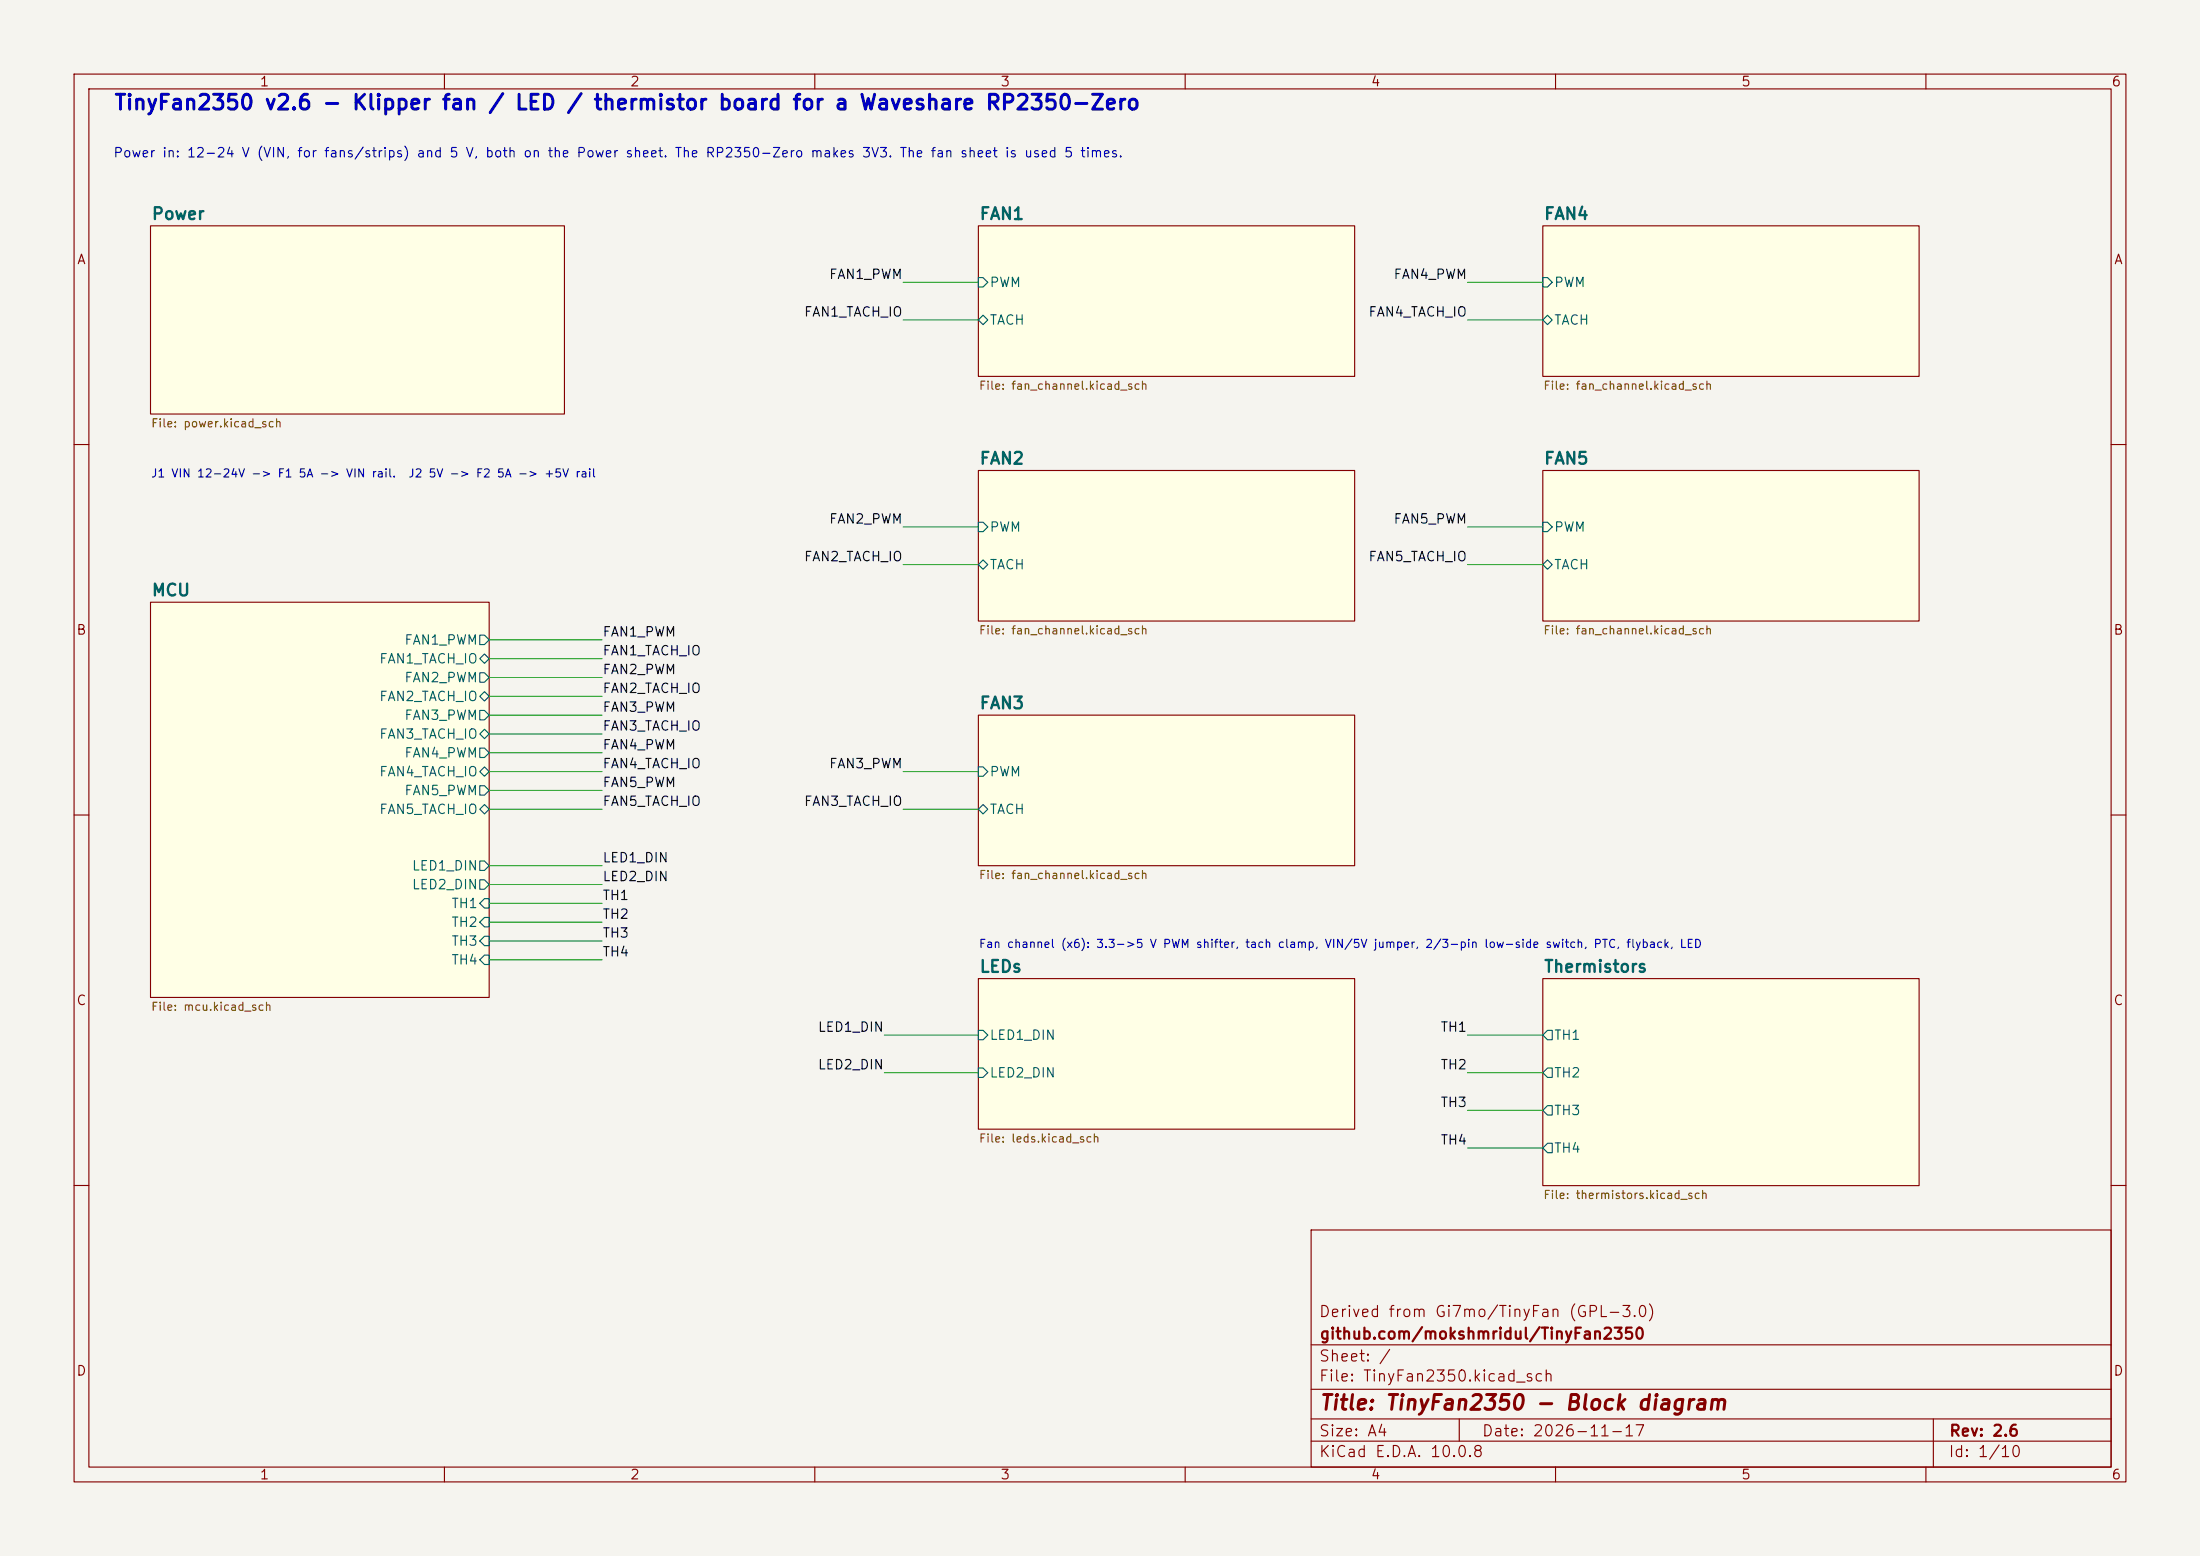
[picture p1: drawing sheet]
<svg xmlns="http://www.w3.org/2000/svg" width="297mm" height="210mm" viewBox="0 0 297 210" stroke-linecap="round" stroke-linejoin="round" font-family="sans-serif">
<path d="M0 0h297v210h-297z" fill="#f5f4ef" stroke="#f5f4ef" stroke-width=".14"/>
<g fill="none" stroke="#840000" stroke-width=".15">
<path d="M10 10h277v190h-277zM12 12h273v186h-273zM60 10v2M110 10v2M160 10v2M210 10v2M260 10v2M20.3 30.5h55.9v25.4h-55.9zM132.1 30.5h50.8v20.3h-50.8zM208.3 30.5h50.8v20.3h-50.8zM10 60h2M132.1 63.5h50.8v20.3h-50.8z"/>
<path d="M208.3 63.5h50.8v20.3h-50.8zM285 60h2M20.3 81.3h45.7v53.3h-45.7zM132.1 96.5h50.8v20.3h-50.8zM10 110h2M285 110h2M132.1 132.1h50.8v20.3h-50.8zM208.3 132.1h50.8v27.9h-50.8zM10 160h2M177 166h108v32h-108zM285 160h2M60 198v2"/>
<path d="M110 198v2M160 198v2M177 194.5h108M177 191.5h108M177 187.5h108M177 181.5h108M197 191.5v3M210 198v2M260 198v2M261 191.5v6.5"/>
</g>
<g fill="#ffffe6" stroke="#ffffe6" stroke-width=".14">
<path d="M132.1 63.5h50.8v20.3h-50.8z"/>
<path d="M208.3 132.1h50.8v27.9h-50.8z"/>
<path d="M208.3 30.5h50.8v20.3h-50.8z"/>
<path d="M208.3 63.5h50.8v20.3h-50.8z"/>
<path d="M132.1 96.5h50.8v20.3h-50.8z"/>
<path d="M132.1 132.1h50.8v20.3h-50.8z"/>
<path d="M132.1 30.5h50.8v20.3h-50.8z"/>
<path d="M20.3 81.3h45.7v53.3h-45.7z"/>
<path d="M20.3 30.5h55.9v25.4h-55.9z"/>
</g>
<g fill="none" stroke="#006464" stroke-width=".15">
<path d="M132.1 37.5h.6l.6 .6-.6 .6h-.6zM208.3 37.5h.6l.6 .6-.6 .6h-.6zM132.7 42.5l.6 .7-.6 .6-.6-.6zM208.9 42.5l.6 .7-.6 .6-.6-.6zM132.1 70.5h.6l.6 .6-.6 .7h-.6zM132.1 76.2l.6-.6 .6 .6-.6 .6zM208.3 70.5h.6l.6 .6-.6 .7h-.6zM208.3 76.2l.6-.6 .6 .6-.6 .6zM64.8 85.7h.6l.6 .7-.6 .6h-.6zM64.8 90.8h.6l.6 .6-.6 .7h-.6zM64.8 94l.6-.7 .6 .7-.6 .6zM64.8 95.9h.6l.6 .6-.6 .7h-.6z"/>
<path d="M64.8 99.1l.6-.7 .6 .7-.6 .6zM65.4 88.3l.6 .6-.6 .6-.6-.6zM64.8 101h.6l.6 .6-.6 .6h-.6zM64.8 104.1l.6-.6 .6 .6-.6 .7zM64.8 106h.6l.6 .7-.6 .6h-.6zM64.8 109.2l.6-.6 .6 .6-.6 .7zM64.8 116.2h.6l.6 .6-.6 .7h-.6zM64.8 118.7h.6l.6 .7-.6 .6h-.6zM132.1 103.5h.6l.6 .6-.6 .7h-.6zM132.7 108.6l.6 .6-.6 .7-.6-.7zM65.4 121.3h.6v1.3h-.6l-.6-.7zM65.4 123.8h.6v1.3h-.6l-.6-.6z"/>
<path d="M65.4 126.4h.6v1.2h-.6l-.6-.6zM65.4 128.9h.6v1.3h-.6l-.6-.7zM132.1 139.1h.6l.6 .6-.6 .6h-.6zM208.9 139.1h.6v1.2h-.6l-.6-.6zM132.1 144.1h.6l.6 .7-.6 .6h-.6zM208.9 144.1h.6v1.3h-.6l-.6-.6zM208.9 149.2h.6v1.3h-.6l-.6-.6zM208.9 154.3h.6v1.3h-.6l-.6-.7z"/>
</g>
<g fill="none" stroke="#009600" stroke-width=".14">
<path d="M121.9 38.1h10.2M198.1 38.1h10.2M121.9 43.2h10.2M198.1 43.2h10.2M121.9 71.1h10.2M121.9 76.2h10.2M198.1 71.1h10.2M198.1 76.2h10.2M66 86.4h15.3M66 88.9h15.3M66 91.4h15.3M66 94h15.3"/>
<path d="M66 96.5h15.3M66 99.1h15.3M66 104.1h15.3M66 109.2h15.3M66 101.6h15.3M66 106.7h15.3M66 116.8h15.3M66 119.4h15.3M121.9 104.1h10.2M121.9 109.2h10.2M66 121.9h15.3M66 124.5h15.3"/>
<path d="M66 127h15.3M66 129.5h15.3M119.4 139.7h12.7M198.1 139.7h10.2M119.4 144.8h12.7M198.1 144.8h10.2M198.1 149.9h10.2M198.1 154.9h10.2"/>
</g>
<text font-size="2" fill="#0000c2" x="15.3" y="15.3">TinyFan2350 v2.6 - Klipper fan / LED / thermistor board for a Waveshare RP2350-Zero</text>
<text font-size="2" fill="#840000" x="178" y="190.8">Title: TinyFan2350 - Block diagram</text>
<g font-size="1.6" fill="#006464">
<text x="20.4" y="30.1">Power</text>
<text x="132.1" y="30.1">FAN1</text>
<text x="208.3" y="30.1">FAN4</text>
<text x="132.1" y="63.1">FAN2</text>
<text x="208.3" y="63.1">FAN5</text>
<text x="20.4" y="80.9">MCU</text>
<text x="132.1" y="96.1">FAN3</text>
<text x="132.1" y="131.7">LEDs</text>
<text x="208.3" y="131.7">Thermistors</text>
</g>
<g font-size="1.5" fill="#840000">
<text x="178" y="178.1">Derived from Gi7mo/TinyFan (GPL-3.0)</text>
<text x="178" y="184.1">Sheet: /</text>
<text x="178" y="181.1">github.com/mokshmridul/TinyFan2350</text>
<text x="178" y="186.8">File: TinyFan2350.kicad_sch</text>
<text x="178" y="197">KiCad E.D.A. 10.0.8</text>
<text x="178" y="194.2">Size: A4</text>
<text x="200" y="194.2">Date: 2026-11-17</text>
<text x="263" y="197">Id: 1/10</text>
<text x="263" y="194.2">Rev: 2.6</text>
</g>
<g font-size="1.3" fill="#840000">
<text x="35" y="12">1</text>
<text x="85" y="12">2</text>
<text x="135" y="12">3</text>
<text x="185" y="12">4</text>
<text x="235" y="12">5</text>
<text x="285" y="12">6</text>
<text x="10.3" y="36">A</text>
<text x="285.3" y="36">A</text>
<text x="10.2" y="86">B</text>
<text x="285.2" y="86">B</text>
<text x="10.2" y="136">C</text>
<text x="285.2" y="136">C</text>
<text x="10.2" y="186">D</text>
<text x="285.2" y="186">D</text>
<text x="35" y="200">1</text>
<text x="85" y="200">2</text>
<text x="135" y="200">3</text>
<text x="185" y="200">4</text>
<text x="235" y="200">5</text>
<text x="285" y="200">6</text>
</g>
<text font-size="1.3" fill="#0000c2" x="15.2" y="21.6">Power in: 12-24 V (VIN, for fans/strips) and 5 V, both on the Power sheet. The RP2350-Zero makes 3V3. The fan sheet is used 5 times.</text>
<g font-size="1.3" fill="#0f0f0f">
<text x="111.8" y="38">FAN1_PWM</text>
<text x="188" y="38">FAN4_PWM</text>
<text x="108.4" y="43.1">FAN1_TACH_IO</text>
<text x="184.6" y="43.1">FAN4_TACH_IO</text>
<text x="111.8" y="71">FAN2_PWM</text>
<text x="188" y="71">FAN5_PWM</text>
<text x="108.4" y="76.1">FAN2_TACH_IO</text>
<text x="184.6" y="76.1">FAN5_TACH_IO</text>
<text x="81.3" y="88.8">FAN1_TACH_IO</text>
<text x="81.3" y="86.2">FAN1_PWM</text>
<text x="81.3" y="91.3">FAN2_PWM</text>
<text x="81.3" y="93.9">FAN2_TACH_IO</text>
<text x="81.3" y="101.5">FAN4_PWM</text>
<text x="81.3" y="96.4">FAN3_PWM</text>
<text x="81.3" y="98.9">FAN3_TACH_IO</text>
<text x="81.3" y="106.6">FAN5_PWM</text>
<text x="81.3" y="104">FAN4_TACH_IO</text>
<text x="111.8" y="104">FAN3_PWM</text>
<text x="81.3" y="109.1">FAN5_TACH_IO</text>
<text x="108.4" y="109.1">FAN3_TACH_IO</text>
<text x="81.3" y="119.3">LED2_DIN</text>
<text x="81.3" y="116.7">LED1_DIN</text>
<text x="81.3" y="124.3">TH2</text>
<text x="81.3" y="121.8">TH1</text>
<text x="81.3" y="129.4">TH4</text>
<text x="81.3" y="126.9">TH3</text>
<text x="110.3" y="139.6">LED1_DIN</text>
<text x="194.4" y="139.6">TH1</text>
<text x="110.3" y="144.7">LED2_DIN</text>
<text x="194.4" y="149.7">TH3</text>
<text x="194.4" y="144.7">TH2</text>
<text x="194.4" y="154.8">TH4</text>
</g>
<g font-size="1.3" fill="#006464">
<text x="133.5" y="39.1">PWM</text>
<text x="209.7" y="39.1">PWM</text>
<text x="133.5" y="44.1">TACH</text>
<text x="209.7" y="44.1">TACH</text>
<text x="133.5" y="72.1">PWM</text>
<text x="133.5" y="77.2">TACH</text>
<text x="209.7" y="72.1">PWM</text>
<text x="209.7" y="77.2">TACH</text>
<text x="51.1" y="89.9">FAN1_TACH_IO</text>
<text x="54.5" y="87.3">FAN1_PWM</text>
<text x="51.1" y="94.9">FAN2_TACH_IO</text>
<text x="54.5" y="92.4">FAN2_PWM</text>
<text x="51.1" y="100">FAN3_TACH_IO</text>
<text x="54.5" y="97.5">FAN3_PWM</text>
<text x="51.1" y="105.1">FAN4_TACH_IO</text>
<text x="54.5" y="102.6">FAN4_PWM</text>
<text x="54.5" y="107.6">FAN5_PWM</text>
<text x="133.5" y="105.1">PWM</text>
<text x="51.1" y="110.2">FAN5_TACH_IO</text>
<text x="133.5" y="110.2">TACH</text>
<text x="55.5" y="117.8">LED1_DIN</text>
<text x="55.5" y="120.3">LED2_DIN</text>
<text x="60.8" y="122.9">TH1</text>
<text x="60.8" y="125.4">TH2</text>
<text x="60.8" y="128">TH3</text>
<text x="60.8" y="130.5">TH4</text>
<text x="133.5" y="140.7">LED1_DIN</text>
<text x="209.7" y="140.7">TH1</text>
<text x="133.5" y="145.7">LED2_DIN</text>
<text x="209.7" y="145.7">TH2</text>
<text x="209.7" y="150.8">TH3</text>
<text x="209.7" y="155.9">TH4</text>
</g>
<g font-size="1.1" fill="#725600">
<text x="132.1" y="52.9">File: fan_channel.kicad_sch</text>
<text x="208.3" y="52.9">File: fan_channel.kicad_sch</text>
<text x="20.3" y="58">File: power.kicad_sch</text>
<text x="132.1" y="85.9">File: fan_channel.kicad_sch</text>
<text x="208.3" y="85.9">File: fan_channel.kicad_sch</text>
<text x="132.1" y="118.9">File: fan_channel.kicad_sch</text>
<text x="20.3" y="136.7">File: mcu.kicad_sch</text>
<text x="132.1" y="154.5">File: leds.kicad_sch</text>
<text x="208.3" y="162.1">File: thermistors.kicad_sch</text>
</g>
<g font-size="1.1" fill="#0000c2">
<text x="20.3" y="64.7">J1 VIN 12-24V -&gt; F1 5A -&gt; VIN rail.</text>
<text x="55" y="64.7">J2 5V -&gt; F2 5A -&gt; +5V rail</text>
<text x="132.1" y="128.2">Fan channel (x6): 3.3-&gt;5 V PWM shifter, tach clamp, VIN/5V jumper, 2/3-pin low-side switch, PTC, flyback, LED</text>
</g>
</svg>
